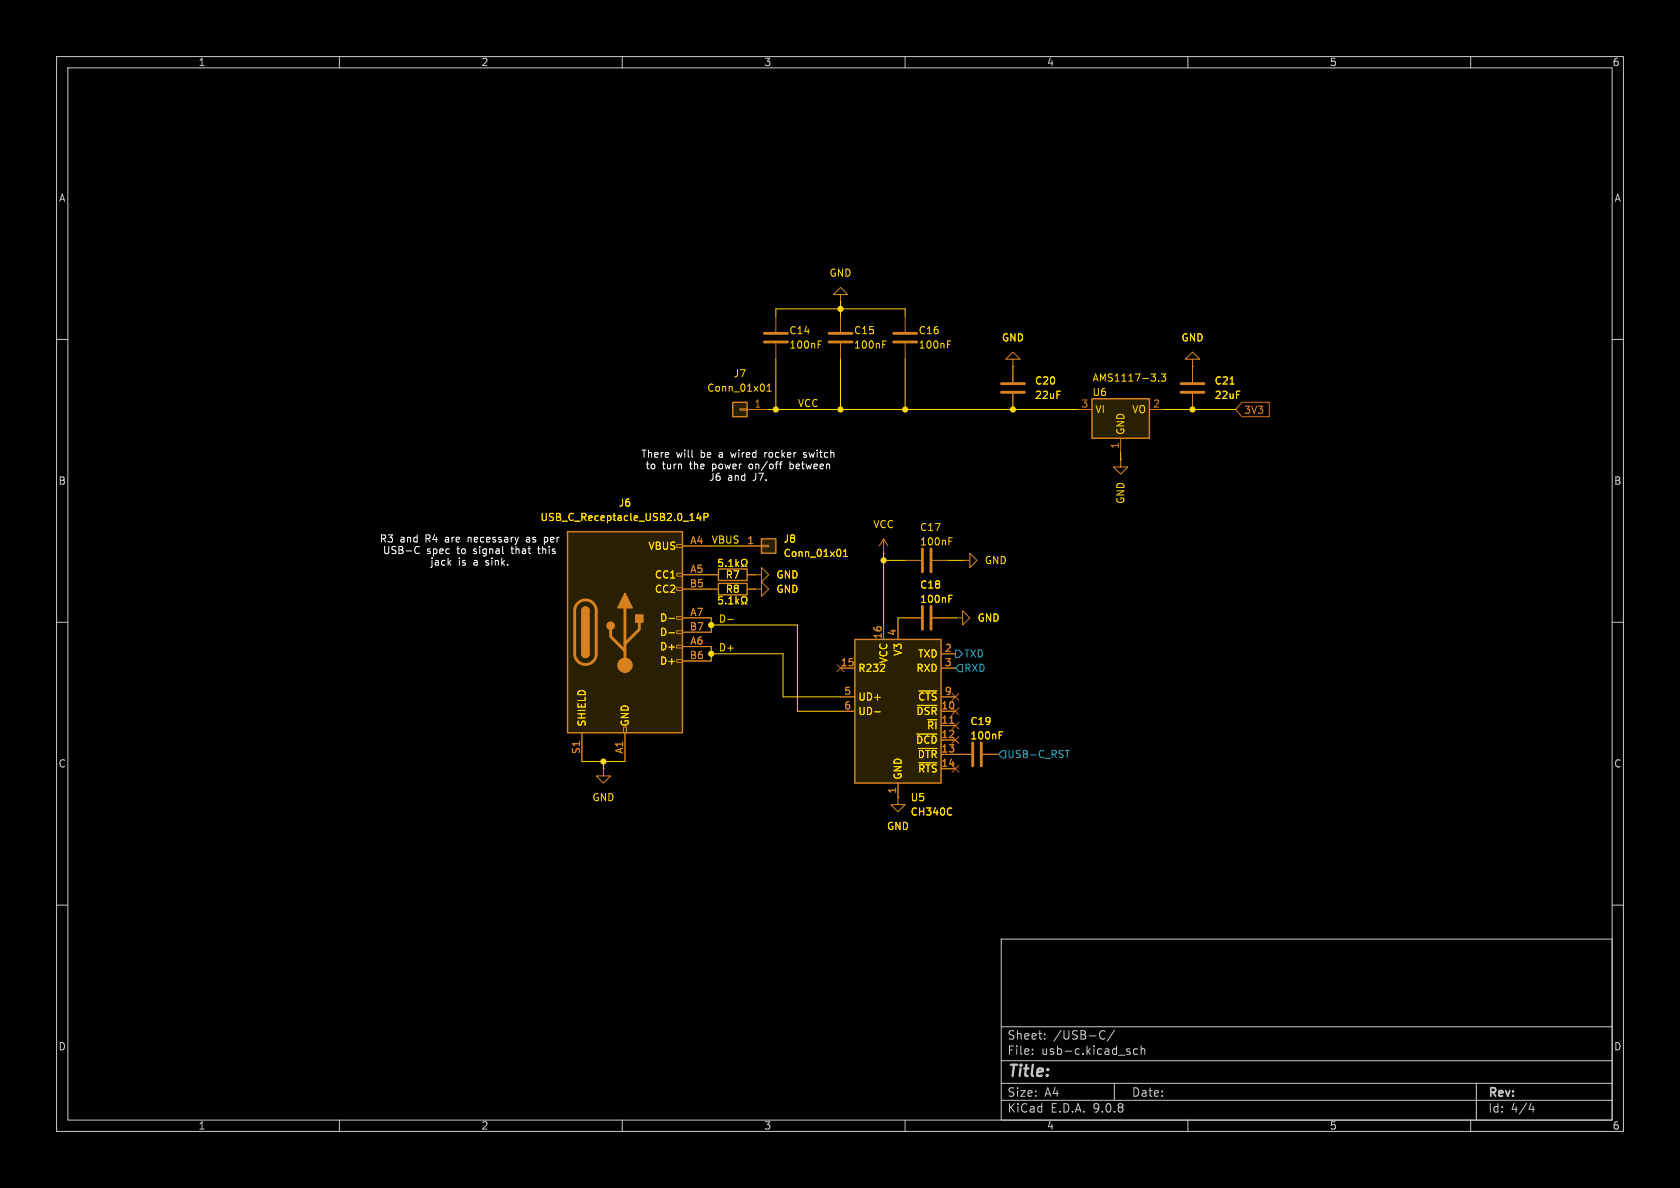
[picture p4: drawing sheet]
(kicad_sch
 (version 20250114)
 (generator "eeschema")
 (generator_version "9.0")
 (paper "A4")
 (lib_symbols
  (symbol "Connector:USB_C_Receptacle_USB2.0_14P"
   (pin_names
    (offset 1.016)) (exclude_from_sim no) (in_bom yes) (on_board yes)
   (property "Reference" "J" (at 0 22.225 0) (effects (font (size 1.27 1.27))))
   (property "Value" "USB_C_Receptacle_USB2.0_14P" (at 0 19.685 0) (effects (font (size 1.27 1.27))))
   (property "Footprint" "" (at 3.81 0 0) (effects (font (size 1.27 1.27)) (hide yes)))
   (property "Datasheet" "https://www.usb.org/sites/default/files/documents/usb_type-c.zip" (at 3.81 0 0) (effects (font (size 1.27 1.27)) (hide yes)))
   (property "Description" "USB 2.0-only 14P Type-C Receptacle connector" (at 0 0 0) (effects (font (size 1.27 1.27)) (hide yes)))
   (symbol "USB_C_Receptacle_USB2.0_14P_0_0"
    (rectangle (start -0.254 -17.78) (end 0.254 -16.764) (stroke (width 0) (type default)) (fill (type none)))
    (rectangle (start 10.16 15.494) (end 9.144 14.986) (stroke (width 0) (type default)) (fill (type none)))
    (rectangle (start 10.16 10.414) (end 9.144 9.906) (stroke (width 0) (type default)) (fill (type none)))
    (rectangle (start 10.16 7.874) (end 9.144 7.366) (stroke (width 0) (type default)) (fill (type none)))
    (rectangle (start 10.16 2.794) (end 9.144 2.286) (stroke (width 0) (type default)) (fill (type none)))
    (rectangle (start 10.16 0.254) (end 9.144 -0.254) (stroke (width 0) (type default)) (fill (type none)))
    (rectangle (start 10.16 -2.286) (end 9.144 -2.794) (stroke (width 0) (type default)) (fill (type none)))
    (rectangle (start 10.16 -4.826) (end 9.144 -5.334) (stroke (width 0) (type default)) (fill (type none))))
   (symbol "USB_C_Receptacle_USB2.0_14P_0_1"
    (rectangle (start -10.16 17.78) (end 10.16 -17.78) (stroke (width 0.254) (type default)) (fill (type background)))
    (polyline (pts (xy -8.89 -3.81) (xy -8.89 3.81)) (stroke (width 0.508) (type default)) (fill (type none)))
    (rectangle (start -7.62 -3.81) (end -6.35 3.81) (stroke (width 0.254) (type default)) (fill (type outline)))
    (arc (start -7.62 3.81) (mid -6.985 4.4423) (end -6.35 3.81) (stroke (width 0.254) (type default)) (fill (type none)))
    (arc (start -7.62 3.81) (mid -6.985 4.4423) (end -6.35 3.81) (stroke (width 0.254) (type default)) (fill (type outline)))
    (arc (start -8.89 3.81) (mid -6.985 5.7067) (end -5.08 3.81) (stroke (width 0.508) (type default)) (fill (type none)))
    (arc (start -5.08 -3.81) (mid -6.985 -5.7067) (end -8.89 -3.81) (stroke (width 0.508) (type default)) (fill (type none)))
    (arc (start -6.35 -3.81) (mid -6.985 -4.4423) (end -7.62 -3.81) (stroke (width 0.254) (type default)) (fill (type none)))
    (arc (start -6.35 -3.81) (mid -6.985 -4.4423) (end -7.62 -3.81) (stroke (width 0.254) (type default)) (fill (type outline)))
    (polyline (pts (xy -5.08 3.81) (xy -5.08 -3.81)) (stroke (width 0.508) (type default)) (fill (type none)))
    (circle (center -2.54 1.143) (radius 0.635) (stroke (width 0.254) (type default)) (fill (type outline)))
    (polyline (pts (xy -1.27 4.318) (xy 0 6.858) (xy 1.27 4.318) (xy -1.27 4.318)) (stroke (width 0.254) (type default)) (fill (type outline)))
    (polyline (pts (xy 0 -2.032) (xy 2.54 0.508) (xy 2.54 1.778)) (stroke (width 0.508) (type default)) (fill (type none)))
    (polyline (pts (xy 0 -3.302) (xy -2.54 -0.762) (xy -2.54 0.508)) (stroke (width 0.508) (type default)) (fill (type none)))
    (polyline (pts (xy 0 -5.842) (xy 0 4.318)) (stroke (width 0.508) (type default)) (fill (type none)))
    (circle (center 0 -5.842) (radius 1.27) (stroke (width 0) (type default)) (fill (type outline)))
    (rectangle (start 1.905 1.778) (end 3.175 3.048) (stroke (width 0.254) (type default)) (fill (type outline))))
   (symbol "USB_C_Receptacle_USB2.0_14P_1_1"
    (pin passive line (at -7.62 -22.86 90) (length 5.08) (name "SHIELD" (effects (font (size 1.27 1.27)))) (number "S1" (effects (font (size 1.27 1.27)))))
    (pin passive line (at 0 -22.86 90) (length 5.08) (name "GND" (effects (font (size 1.27 1.27)))) (number "A1" (effects (font (size 1.27 1.27)))))
    (pin passive line (at 0 -22.86 90) (length 5.08) (hide yes) (name "GND" (effects (font (size 1.27 1.27)))) (number "A12" (effects (font (size 1.27 1.27)))))
    (pin passive line (at 0 -22.86 90) (length 5.08) (hide yes) (name "GND" (effects (font (size 1.27 1.27)))) (number "B1" (effects (font (size 1.27 1.27)))))
    (pin passive line (at 0 -22.86 90) (length 5.08) (hide yes) (name "GND" (effects (font (size 1.27 1.27)))) (number "B12" (effects (font (size 1.27 1.27)))))
    (pin passive line (at 15.24 15.24 180) (length 5.08) (name "VBUS" (effects (font (size 1.27 1.27)))) (number "A4" (effects (font (size 1.27 1.27)))))
    (pin passive line (at 15.24 15.24 180) (length 5.08) (hide yes) (name "VBUS" (effects (font (size 1.27 1.27)))) (number "A9" (effects (font (size 1.27 1.27)))))
    (pin passive line (at 15.24 15.24 180) (length 5.08) (hide yes) (name "VBUS" (effects (font (size 1.27 1.27)))) (number "B4" (effects (font (size 1.27 1.27)))))
    (pin passive line (at 15.24 15.24 180) (length 5.08) (hide yes) (name "VBUS" (effects (font (size 1.27 1.27)))) (number "B9" (effects (font (size 1.27 1.27)))))
    (pin bidirectional line (at 15.24 10.16 180) (length 5.08) (name "CC1" (effects (font (size 1.27 1.27)))) (number "A5" (effects (font (size 1.27 1.27)))))
    (pin bidirectional line (at 15.24 7.62 180) (length 5.08) (name "CC2" (effects (font (size 1.27 1.27)))) (number "B5" (effects (font (size 1.27 1.27)))))
    (pin bidirectional line (at 15.24 2.54 180) (length 5.08) (name "D-" (effects (font (size 1.27 1.27)))) (number "A7" (effects (font (size 1.27 1.27)))))
    (pin bidirectional line (at 15.24 0 180) (length 5.08) (name "D-" (effects (font (size 1.27 1.27)))) (number "B7" (effects (font (size 1.27 1.27)))))
    (pin bidirectional line (at 15.24 -2.54 180) (length 5.08) (name "D+" (effects (font (size 1.27 1.27)))) (number "A6" (effects (font (size 1.27 1.27)))))
    (pin bidirectional line (at 15.24 -5.08 180) (length 5.08) (name "D+" (effects (font (size 1.27 1.27)))) (number "B6" (effects (font (size 1.27 1.27))))))
   (embedded_fonts no))
  (symbol "Connector_Generic:Conn_01x01"
   (pin_names
    (offset 1.016) (hide yes)) (exclude_from_sim no) (in_bom yes) (on_board yes)
   (property "Reference" "J" (at 0 2.54 0) (effects (font (size 1.27 1.27))))
   (property "Value" "Conn_01x01" (at 0 -2.54 0) (effects (font (size 1.27 1.27))))
   (property "Footprint" "" (at 0 0 0) (effects (font (size 1.27 1.27)) (hide yes)))
   (property "Datasheet" "~" (at 0 0 0) (effects (font (size 1.27 1.27)) (hide yes)))
   (property "Description" "Generic connector, single row, 01x01, script generated (kicad-library-utils/schlib/autogen/connector/)" (at 0 0 0) (effects (font (size 1.27 1.27)) (hide yes)))
   (symbol "Conn_01x01_1_1"
    (rectangle (start -1.27 1.27) (end 1.27 -1.27) (stroke (width 0.254) (type default)) (fill (type background)))
    (rectangle (start -1.27 0.127) (end 0 -0.127) (stroke (width 0.1524) (type default)) (fill (type none)))
    (pin passive line (at -5.08 0 0) (length 3.81) (name "Pin_1" (effects (font (size 1.27 1.27)))) (number "1" (effects (font (size 1.27 1.27))))))
   (embedded_fonts no))
  (symbol "Device:C"
   (pin_numbers (hide yes))
   (pin_names
    (offset 0.254)) (exclude_from_sim no) (in_bom yes) (on_board yes)
   (property "Reference" "C" (at 0.635 2.54 0) (effects (font (size 1.27 1.27)) (justify left)))
   (property "Value" "C" (at 0.635 -2.54 0) (effects (font (size 1.27 1.27)) (justify left)))
   (property "Footprint" "" (at 0.9652 -3.81 0) (effects (font (size 1.27 1.27)) (hide yes)))
   (property "Datasheet" "~" (at 0 0 0) (effects (font (size 1.27 1.27)) (hide yes)))
   (property "Description" "Unpolarized capacitor" (at 0 0 0) (effects (font (size 1.27 1.27)) (hide yes)))
   (symbol "C_0_1"
    (polyline (pts (xy -2.032 0.762) (xy 2.032 0.762)) (stroke (width 0.508) (type default)) (fill (type none)))
    (polyline (pts (xy -2.032 -0.762) (xy 2.032 -0.762)) (stroke (width 0.508) (type default)) (fill (type none))))
   (symbol "C_1_1"
    (pin passive line (at 0 3.81 270) (length 2.794) (name "~" (effects (font (size 1.27 1.27)))) (number "1" (effects (font (size 1.27 1.27)))))
    (pin passive line (at 0 -3.81 90) (length 2.794) (name "~" (effects (font (size 1.27 1.27)))) (number "2" (effects (font (size 1.27 1.27))))))
   (embedded_fonts no))
  (symbol "Device:R"
   (pin_numbers (hide yes))
   (pin_names
    (offset 0)) (exclude_from_sim no) (in_bom yes) (on_board yes)
   (property "Reference" "R" (at 2.032 0 90) (effects (font (size 1.27 1.27))))
   (property "Value" "R" (at 0 0 90) (effects (font (size 1.27 1.27))))
   (property "Footprint" "" (at -1.778 0 90) (effects (font (size 1.27 1.27)) (hide yes)))
   (property "Datasheet" "~" (at 0 0 0) (effects (font (size 1.27 1.27)) (hide yes)))
   (property "Description" "Resistor" (at 0 0 0) (effects (font (size 1.27 1.27)) (hide yes)))
   (symbol "R_0_1"
    (rectangle (start -1.016 -2.54) (end 1.016 2.54) (stroke (width 0.254) (type default)) (fill (type none))))
   (symbol "R_1_1"
    (pin passive line (at 0 3.81 270) (length 1.27) (name "~" (effects (font (size 1.27 1.27)))) (number "1" (effects (font (size 1.27 1.27)))))
    (pin passive line (at 0 -3.81 90) (length 1.27) (name "~" (effects (font (size 1.27 1.27)))) (number "2" (effects (font (size 1.27 1.27))))))
   (embedded_fonts no))
  (symbol "Interface_USB:CH340C" (exclude_from_sim no) (in_bom yes) (on_board yes)
   (property "Reference" "U" (at -5.08 13.97 0) (effects (font (size 1.27 1.27)) (justify right)))
   (property "Value" "CH340C" (at 1.27 13.97 0) (effects (font (size 1.27 1.27)) (justify left)))
   (property "Footprint" "Package_SO:SOIC-16_3.9x9.9mm_P1.27mm" (at -18.542 30.226 0) (effects (font (size 1.27 1.27)) (justify left) (hide yes)))
   (property "Datasheet" "https://datasheet.lcsc.com/szlcsc/Jiangsu-Qin-Heng-CH340C_C84681.pdf" (at -6.604 33.274 0) (effects (font (size 1.27 1.27)) (hide yes)))
   (property "Description" "USB serial converter, crystal-less, UART, SOIC-16" (at -1.524 36.068 0) (effects (font (size 1.27 1.27)) (hide yes)))
   (symbol "CH340C_0_1"
    (rectangle (start -7.62 12.7) (end 7.62 -12.7) (stroke (width 0.254) (type default)) (fill (type background))))
   (symbol "CH340C_1_1"
    (pin input line (at -10.16 7.62 0) (length 2.54) (name "R232" (effects (font (size 1.27 1.27)))) (number "15" (effects (font (size 1.27 1.27)))))
    (pin bidirectional line (at -10.16 2.54 0) (length 2.54) (name "UD+" (effects (font (size 1.27 1.27)))) (number "5" (effects (font (size 1.27 1.27)))))
    (pin bidirectional line (at -10.16 0 0) (length 2.54) (name "UD-" (effects (font (size 1.27 1.27)))) (number "6" (effects (font (size 1.27 1.27)))))
    (pin no_connect line (at -7.62 -5.08 0) (length 2.54) (hide yes) (name "NC" (effects (font (size 1.27 1.27)))) (number "7" (effects (font (size 1.27 1.27)))))
    (pin no_connect line (at -7.62 -7.62 0) (length 2.54) (hide yes) (name "NC" (effects (font (size 1.27 1.27)))) (number "8" (effects (font (size 1.27 1.27)))))
    (pin power_in line (at -2.54 15.24 270) (length 2.54) (name "VCC" (effects (font (size 1.27 1.27)))) (number "16" (effects (font (size 1.27 1.27)))))
    (pin power_out line (at 0 15.24 270) (length 2.54) (name "V3" (effects (font (size 1.27 1.27)))) (number "4" (effects (font (size 1.27 1.27)))))
    (pin power_in line (at 0 -15.24 90) (length 2.54) (name "GND" (effects (font (size 1.27 1.27)))) (number "1" (effects (font (size 1.27 1.27)))))
    (pin output line (at 10.16 10.16 180) (length 2.54) (name "TXD" (effects (font (size 1.27 1.27)))) (number "2" (effects (font (size 1.27 1.27)))))
    (pin input line (at 10.16 7.62 180) (length 2.54) (name "RXD" (effects (font (size 1.27 1.27)))) (number "3" (effects (font (size 1.27 1.27)))))
    (pin input line (at 10.16 2.54 180) (length 2.54) (name "~{CTS}" (effects (font (size 1.27 1.27)))) (number "9" (effects (font (size 1.27 1.27)))))
    (pin input line (at 10.16 0 180) (length 2.54) (name "~{DSR}" (effects (font (size 1.27 1.27)))) (number "10" (effects (font (size 1.27 1.27)))))
    (pin input line (at 10.16 -2.54 180) (length 2.54) (name "~{RI}" (effects (font (size 1.27 1.27)))) (number "11" (effects (font (size 1.27 1.27)))))
    (pin input line (at 10.16 -5.08 180) (length 2.54) (name "~{DCD}" (effects (font (size 1.27 1.27)))) (number "12" (effects (font (size 1.27 1.27)))))
    (pin output line (at 10.16 -7.62 180) (length 2.54) (name "~{DTR}" (effects (font (size 1.27 1.27)))) (number "13" (effects (font (size 1.27 1.27)))))
    (pin output line (at 10.16 -10.16 180) (length 2.54) (name "~{RTS}" (effects (font (size 1.27 1.27)))) (number "14" (effects (font (size 1.27 1.27))))))
   (embedded_fonts no))
  (symbol "Regulator_Linear:AMS1117-3.3" (exclude_from_sim no) (in_bom yes) (on_board yes)
   (property "Reference" "U" (at -3.81 3.175 0) (effects (font (size 1.27 1.27))))
   (property "Value" "AMS1117-3.3" (at 0 3.175 0) (effects (font (size 1.27 1.27)) (justify left)))
   (property "Footprint" "Package_TO_SOT_SMD:SOT-223-3_TabPin2" (at 0 5.08 0) (effects (font (size 1.27 1.27)) (hide yes)))
   (property "Datasheet" "http://www.advanced-monolithic.com/pdf/ds1117.pdf" (at 2.54 -6.35 0) (effects (font (size 1.27 1.27)) (hide yes)))
   (property "Description" "1A Low Dropout regulator, positive, 3.3V fixed output, SOT-223" (at 0 0 0) (effects (font (size 1.27 1.27)) (hide yes)))
   (symbol "AMS1117-3.3_0_1"
    (rectangle (start -5.08 -5.08) (end 5.08 1.905) (stroke (width 0.254) (type default)) (fill (type background))))
   (symbol "AMS1117-3.3_1_1"
    (pin power_in line (at -7.62 0 0) (length 2.54) (name "VI" (effects (font (size 1.27 1.27)))) (number "3" (effects (font (size 1.27 1.27)))))
    (pin power_in line (at 0 -7.62 90) (length 2.54) (name "GND" (effects (font (size 1.27 1.27)))) (number "1" (effects (font (size 1.27 1.27)))))
    (pin power_out line (at 7.62 0 180) (length 2.54) (name "VO" (effects (font (size 1.27 1.27)))) (number "2" (effects (font (size 1.27 1.27))))))
   (embedded_fonts no))
  (symbol "power:GND"
   (power)
   (pin_numbers (hide yes))
   (pin_names
    (offset 0) (hide yes)) (exclude_from_sim no) (in_bom yes) (on_board yes)
   (property "Reference" "#PWR" (at 0 -6.35 0) (effects (font (size 1.27 1.27)) (hide yes)))
   (property "Value" "GND" (at 0 -3.81 0) (effects (font (size 1.27 1.27))))
   (property "Footprint" "" (at 0 0 0) (effects (font (size 1.27 1.27)) (hide yes)))
   (property "Datasheet" "" (at 0 0 0) (effects (font (size 1.27 1.27)) (hide yes)))
   (property "Description" "Power symbol creates a global label with name \"GND\" , ground" (at 0 0 0) (effects (font (size 1.27 1.27)) (hide yes)))
   (symbol "GND_0_1"
    (polyline (pts (xy 0 0) (xy 0 -1.27) (xy 1.27 -1.27) (xy 0 -2.54) (xy -1.27 -1.27) (xy 0 -1.27)) (stroke (width 0) (type default)) (fill (type none))))
   (symbol "GND_1_1"
    (pin power_in line (at 0 0 270) (length 0) (name "~" (effects (font (size 1.27 1.27)))) (number "1" (effects (font (size 1.27 1.27))))))
   (embedded_fonts no))
  (symbol "power:VCC"
   (power)
   (pin_numbers (hide yes))
   (pin_names
    (offset 0) (hide yes)) (exclude_from_sim no) (in_bom yes) (on_board yes)
   (property "Reference" "#PWR" (at 0 -3.81 0) (effects (font (size 1.27 1.27)) (hide yes)))
   (property "Value" "VCC" (at 0 3.556 0) (effects (font (size 1.27 1.27))))
   (property "Footprint" "" (at 0 0 0) (effects (font (size 1.27 1.27)) (hide yes)))
   (property "Datasheet" "" (at 0 0 0) (effects (font (size 1.27 1.27)) (hide yes)))
   (property "Description" "Power symbol creates a global label with name \"VCC\"" (at 0 0 0) (effects (font (size 1.27 1.27)) (hide yes)))
   (symbol "VCC_0_1"
    (polyline (pts (xy -0.762 1.27) (xy 0 2.54)) (stroke (width 0) (type default)) (fill (type none)))
    (polyline (pts (xy 0 2.54) (xy 0.762 1.27)) (stroke (width 0) (type default)) (fill (type none)))
    (polyline (pts (xy 0 0) (xy 0 2.54)) (stroke (width 0) (type default)) (fill (type none))))
   (symbol "VCC_1_1"
    (pin power_in line (at 0 0 90) (length 0) (name "~" (effects (font (size 1.27 1.27)))) (number "1" (effects (font (size 1.27 1.27))))))
   (embedded_fonts no)))
 (text "R3 and R4 are necessary as per\nUSB-C spec to signal that this\njack is a sink."
  (exclude_from_sim no)
  (at 83.058 97.536 0)
  (effects (font (size 1.27 1.27))))
 (text "There will be a wired rocker switch\nto turn the power on/off between\nJ6 and J7."
  (exclude_from_sim no)
  (at 130.556 82.55 0)
  (effects (font (size 1.27 1.27))))
 (junction
  (at 148.59 54.61)
  (diameter 0)
  (color 0 0 0 0))
 (junction
  (at 160.02 72.39)
  (diameter 0)
  (color 0 0 0 0))
 (junction
  (at 156.21 99.06)
  (diameter 0)
  (color 0 0 0 0))
 (junction
  (at 106.68 134.62)
  (diameter 0)
  (color 0 0 0 0))
 (junction
  (at 148.59 72.39)
  (diameter 0)
  (color 0 0 0 0))
 (junction
  (at 137.16 72.39)
  (diameter 0)
  (color 0 0 0 0))
 (junction
  (at 210.82 72.39)
  (diameter 0)
  (color 0 0 0 0))
 (junction
  (at 179.07 72.39)
  (diameter 0)
  (color 0 0 0 0))
 (junction
  (at 125.73 110.49)
  (diameter 0)
  (color 0 0 0 0))
 (junction
  (at 125.73 115.57)
  (diameter 0)
  (color 0 0 0 0))
 (no_connect
  (at 168.91 128.27))
 (no_connect
  (at 148.59 118.11))
 (no_connect
  (at 168.91 125.73))
 (no_connect
  (at 168.91 135.89))
 (no_connect
  (at 168.91 123.19))
 (no_connect
  (at 168.91 130.81))
 (wire
  (pts (xy 125.73 110.49) (xy 125.73 111.76))
  (stroke (width 0) (type default)))
 (wire
  (pts (xy 148.59 54.61) (xy 148.59 55.88))
  (stroke (width 0) (type default)))
 (wire
  (pts (xy 158.75 109.22) (xy 158.75 110.49))
  (stroke (width 0) (type default)))
 (wire
  (pts (xy 106.68 134.62) (xy 106.68 135.89))
  (stroke (width 0) (type default)))
 (wire
  (pts (xy 137.16 54.61) (xy 148.59 54.61))
  (stroke (width 0) (type default)))
 (wire
  (pts (xy 137.16 54.61) (xy 137.16 55.88))
  (stroke (width 0) (type default)))
 (wire
  (pts (xy 125.73 110.49) (xy 140.97 110.49))
  (stroke (width 0) (type default)))
 (wire
  (pts (xy 179.07 72.39) (xy 190.5 72.39))
  (stroke (width 0) (type default)))
 (wire
  (pts (xy 160.02 63.5) (xy 160.02 72.39))
  (stroke (width 0) (type default)))
 (wire
  (pts (xy 125.73 114.3) (xy 125.73 115.57))
  (stroke (width 0) (type default)))
 (wire
  (pts (xy 205.74 72.39) (xy 210.82 72.39))
  (stroke (width 0) (type default)))
 (wire
  (pts (xy 198.12 81.28) (xy 198.12 80.01))
  (stroke (width 0) (type default)))
 (wire
  (pts (xy 160.02 55.88) (xy 160.02 54.61))
  (stroke (width 0) (type default)))
 (wire
  (pts (xy 125.73 115.57) (xy 125.73 116.84))
  (stroke (width 0) (type default)))
 (wire
  (pts (xy 137.16 63.5) (xy 137.16 72.39))
  (stroke (width 0) (type default)))
 (wire
  (pts (xy 130.81 96.52) (xy 125.73 96.52))
  (stroke (width 0) (type default)))
 (wire
  (pts (xy 156.21 99.06) (xy 160.02 99.06))
  (stroke (width 0) (type default)))
 (wire
  (pts (xy 148.59 53.34) (xy 148.59 54.61))
  (stroke (width 0) (type default)))
 (wire
  (pts (xy 140.97 125.73) (xy 148.59 125.73))
  (stroke (width 0) (type default)))
 (wire
  (pts (xy 167.64 109.22) (xy 168.91 109.22))
  (stroke (width 0) (type default)))
 (wire
  (pts (xy 140.97 110.49) (xy 140.97 125.73))
  (stroke (width 0) (type default)))
 (wire
  (pts (xy 125.73 109.22) (xy 125.73 110.49))
  (stroke (width 0) (type default)))
 (wire
  (pts (xy 156.21 97.79) (xy 156.21 99.06))
  (stroke (width 0) (type default)))
 (wire
  (pts (xy 160.02 109.22) (xy 158.75 109.22))
  (stroke (width 0) (type default)))
 (wire
  (pts (xy 135.89 72.39) (xy 137.16 72.39))
  (stroke (width 0) (type default)))
 (wire
  (pts (xy 156.21 99.06) (xy 156.21 110.49))
  (stroke (width 0) (type default)))
 (wire
  (pts (xy 102.87 134.62) (xy 106.68 134.62))
  (stroke (width 0) (type default)))
 (wire
  (pts (xy 106.68 134.62) (xy 110.49 134.62))
  (stroke (width 0) (type default)))
 (wire
  (pts (xy 148.59 63.5) (xy 148.59 72.39))
  (stroke (width 0) (type default)))
 (wire
  (pts (xy 137.16 72.39) (xy 148.59 72.39))
  (stroke (width 0) (type default)))
 (wire
  (pts (xy 160.02 72.39) (xy 179.07 72.39))
  (stroke (width 0) (type default)))
 (wire
  (pts (xy 138.43 115.57) (xy 138.43 123.19))
  (stroke (width 0) (type default)))
 (wire
  (pts (xy 148.59 72.39) (xy 160.02 72.39))
  (stroke (width 0) (type default)))
 (wire
  (pts (xy 167.64 99.06) (xy 170.18 99.06))
  (stroke (width 0) (type default)))
 (wire
  (pts (xy 138.43 123.19) (xy 148.59 123.19))
  (stroke (width 0) (type default)))
 (wire
  (pts (xy 125.73 115.57) (xy 138.43 115.57))
  (stroke (width 0) (type default)))
 (wire
  (pts (xy 210.82 72.39) (xy 218.44 72.39))
  (stroke (width 0) (type default)))
 (wire
  (pts (xy 160.02 54.61) (xy 148.59 54.61))
  (stroke (width 0) (type default)))
 (label "VBUS"
  (at 125.73 96.52 0)
  (effects (font (size 1.27 1.27)) (justify left bottom)))
 (label "VCC"
  (at 140.97 72.39 0)
  (effects (font (size 1.27 1.27)) (justify left bottom)))
 (label "D-"
  (at 127 110.49 0)
  (effects (font (size 1.27 1.27)) (justify left bottom)))
 (label "D+"
  (at 127 115.57 0)
  (effects (font (size 1.27 1.27)) (justify left bottom)))
 (global_label "3V3"
  (shape input)
  (at 218.44 72.39 0)
  (fields_autoplaced yes)
  (effects (font (size 1.27 1.27)) (justify left))
  (property "Intersheetrefs" "${INTERSHEET_REFS}" (at 224.9328 72.39 0) (effects (font (size 1.27 1.27)) (justify left) (hide yes))))
 (hierarchical_label "RXD"
  (shape input)
  (at 168.91 118.11 0)
  (effects (font (size 1.27 1.27)) (justify left)))
 (hierarchical_label "TXD"
  (shape output)
  (at 168.91 115.57 0)
  (effects (font (size 1.27 1.27)) (justify left)))
 (hierarchical_label "USB-C_RST"
  (shape input)
  (at 176.53 133.35 0)
  (effects (font (size 1.27 1.27)) (justify left)))
 (symbol
  (lib_id "power:GND")
  (at 198.12 81.28 0)
  (unit 1)
  (exclude_from_sim no)
  (in_bom yes)
  (on_board yes)
  (dnp no)
  (fields_autoplaced yes)
  (property "Reference" "#PWR045" (at 198.12 87.63 0) (effects (font (size 1.27 1.27)) (hide yes)))
  (property "Value" "GND" (at 198.1199 85.09 90) (effects (font (size 1.27 1.27)) (justify right)))
  (property "Footprint" "" (at 198.12 81.28 0) (effects (font (size 1.27 1.27)) (hide yes)))
  (property "Datasheet" "" (at 198.12 81.28 0) (effects (font (size 1.27 1.27)) (hide yes)))
  (property "Description" "Power symbol creates a global label with name \"GND\" , ground" (at 198.12 81.28 0) (effects (font (size 1.27 1.27)) (hide yes)))
  (pin "1"))
 (symbol
  (lib_id "Device:C")
  (at 172.72 133.35 90)
  (unit 1)
  (exclude_from_sim no)
  (in_bom yes)
  (on_board yes)
  (dnp no)
  (property "Reference" "C19" (at 171.45 127.508 90) (effects (font (size 1.27 1.27)) (justify right)))
  (property "Value" "100nF" (at 171.45 130.048 90) (effects (font (size 1.27 1.27)) (justify right)))
  (property "Footprint" "Capacitor_SMD:C_0603_1608Metric_Pad1.08x0.95mm_HandSolder" (at 176.53 132.3848 0) (effects (font (size 1.27 1.27)) (hide yes)))
  (property "Datasheet" "~" (at 172.72 133.35 0) (effects (font (size 1.27 1.27)) (hide yes)))
  (property "Description" "Unpolarized capacitor" (at 172.72 133.35 0) (effects (font (size 1.27 1.27)) (hide yes)))
  (pin "2")
  (pin "1"))
 (symbol
  (lib_id "Device:C")
  (at 210.82 68.58 0)
  (unit 1)
  (exclude_from_sim no)
  (in_bom yes)
  (on_board yes)
  (dnp no)
  (fields_autoplaced yes)
  (property "Reference" "C21" (at 214.63 67.3099 0) (effects (font (size 1.27 1.27)) (justify left)))
  (property "Value" "22uF" (at 214.63 69.8499 0) (effects (font (size 1.27 1.27)) (justify left)))
  (property "Footprint" "Capacitor_SMD:C_0603_1608Metric_Pad1.08x0.95mm_HandSolder" (at 211.7852 72.39 0) (effects (font (size 1.27 1.27)) (hide yes)))
  (property "Datasheet" "~" (at 210.82 68.58 0) (effects (font (size 1.27 1.27)) (hide yes)))
  (property "Description" "Unpolarized capacitor" (at 210.82 68.58 0) (effects (font (size 1.27 1.27)) (hide yes)))
  (pin "2")
  (pin "1"))
 (symbol
  (lib_id "power:GND")
  (at 170.18 99.06 90)
  (unit 1)
  (exclude_from_sim no)
  (in_bom yes)
  (on_board yes)
  (dnp no)
  (fields_autoplaced yes)
  (property "Reference" "#PWR043" (at 176.53 99.06 0) (effects (font (size 1.27 1.27)) (hide yes)))
  (property "Value" "GND" (at 173.99 99.0599 90) (effects (font (size 1.27 1.27)) (justify right)))
  (property "Footprint" "" (at 170.18 99.06 0) (effects (font (size 1.27 1.27)) (hide yes)))
  (property "Datasheet" "" (at 170.18 99.06 0) (effects (font (size 1.27 1.27)) (hide yes)))
  (property "Description" "Power symbol creates a global label with name \"GND\" , ground" (at 170.18 99.06 0) (effects (font (size 1.27 1.27)) (hide yes)))
  (pin "1"))
 (symbol
  (lib_id "power:VCC")
  (at 156.21 97.79 0)
  (unit 1)
  (exclude_from_sim no)
  (in_bom yes)
  (on_board yes)
  (dnp no)
  (fields_autoplaced yes)
  (property "Reference" "#PWR040" (at 156.21 101.6 0) (effects (font (size 1.27 1.27)) (hide yes)))
  (property "Value" "VCC" (at 156.21 92.71 0) (effects (font (size 1.27 1.27))))
  (property "Footprint" "" (at 156.21 97.79 0) (effects (font (size 1.27 1.27)) (hide yes)))
  (property "Datasheet" "" (at 156.21 97.79 0) (effects (font (size 1.27 1.27)) (hide yes)))
  (property "Description" "Power symbol creates a global label with name \"VCC\"" (at 156.21 97.79 0) (effects (font (size 1.27 1.27)) (hide yes)))
  (pin "1"))
 (symbol
  (lib_id "Device:C")
  (at 148.59 59.69 0)
  (unit 1)
  (exclude_from_sim no)
  (in_bom yes)
  (on_board yes)
  (dnp no)
  (property "Reference" "C15" (at 150.876 58.42 0) (effects (font (size 1.27 1.27)) (justify left)))
  (property "Value" "100nF" (at 150.876 60.96 0) (effects (font (size 1.27 1.27)) (justify left)))
  (property "Footprint" "Capacitor_SMD:C_0603_1608Metric_Pad1.08x0.95mm_HandSolder" (at 149.5552 63.5 0) (effects (font (size 1.27 1.27)) (hide yes)))
  (property "Datasheet" "~" (at 148.59 59.69 0) (effects (font (size 1.27 1.27)) (hide yes)))
  (property "Description" "Unpolarized capacitor" (at 148.59 59.69 0) (effects (font (size 1.27 1.27)) (hide yes)))
  (pin "2")
  (pin "1"))
 (symbol
  (lib_id "power:GND")
  (at 179.07 64.77 180)
  (unit 1)
  (exclude_from_sim no)
  (in_bom yes)
  (on_board yes)
  (dnp no)
  (fields_autoplaced yes)
  (property "Reference" "#PWR044" (at 179.07 58.42 0) (effects (font (size 1.27 1.27)) (hide yes)))
  (property "Value" "GND" (at 179.07 59.69 0) (effects (font (size 1.27 1.27))))
  (property "Footprint" "" (at 179.07 64.77 0) (effects (font (size 1.27 1.27)) (hide yes)))
  (property "Datasheet" "" (at 179.07 64.77 0) (effects (font (size 1.27 1.27)) (hide yes)))
  (property "Description" "Power symbol creates a global label with name \"GND\" , ground" (at 179.07 64.77 0) (effects (font (size 1.27 1.27)) (hide yes)))
  (pin "1"))
 (symbol
  (lib_id "Regulator_Linear:AMS1117-3.3")
  (at 198.12 72.39 0)
  (unit 1)
  (exclude_from_sim no)
  (in_bom yes)
  (on_board yes)
  (dnp no)
  (property "Reference" "U6" (at 193.04 69.342 0) (effects (font (size 1.27 1.27)) (justify left)))
  (property "Value" "AMS1117-3.3" (at 193.04 66.802 0) (effects (font (size 1.27 1.27)) (justify left)))
  (property "Footprint" "Package_TO_SOT_SMD:SOT-223-3_TabPin2" (at 198.12 67.31 0) (effects (font (size 1.27 1.27)) (hide yes)))
  (property "Datasheet" "http://www.advanced-monolithic.com/pdf/ds1117.pdf" (at 200.66 78.74 0) (effects (font (size 1.27 1.27)) (hide yes)))
  (property "Description" "1A Low Dropout regulator, positive, 3.3V fixed output, SOT-223" (at 198.12 72.39 0) (effects (font (size 1.27 1.27)) (hide yes)))
  (pin "2")
  (pin "1")
  (pin "3"))
 (symbol
  (lib_id "Interface_USB:CH340C")
  (at 158.75 125.73 0)
  (unit 1)
  (exclude_from_sim no)
  (in_bom yes)
  (on_board yes)
  (dnp no)
  (property "Reference" "U5" (at 160.8933 140.97 0) (effects (font (size 1.27 1.27)) (justify left)))
  (property "Value" "CH340C" (at 160.8933 143.51 0) (effects (font (size 1.27 1.27)) (justify left)))
  (property "Footprint" "Package_SO:SOIC-16_3.9x9.9mm_P1.27mm" (at 140.208 95.504 0) (effects (font (size 1.27 1.27)) (justify left) (hide yes)))
  (property "Datasheet" "https://datasheet.lcsc.com/szlcsc/Jiangsu-Qin-Heng-CH340C_C84681.pdf" (at 152.146 92.456 0) (effects (font (size 1.27 1.27)) (hide yes)))
  (property "Description" "USB serial converter, crystal-less, UART, SOIC-16" (at 157.226 89.662 0) (effects (font (size 1.27 1.27)) (hide yes)))
  (pin "13")
  (pin "14")
  (pin "2")
  (pin "10")
  (pin "9")
  (pin "3")
  (pin "15")
  (pin "4")
  (pin "7")
  (pin "16")
  (pin "11")
  (pin "12")
  (pin "6")
  (pin "5")
  (pin "8")
  (pin "1"))
 (symbol
  (lib_id "Connector_Generic:Conn_01x01")
  (at 130.81 72.39 180)
  (unit 1)
  (exclude_from_sim no)
  (in_bom yes)
  (on_board yes)
  (dnp no)
  (fields_autoplaced yes)
  (property "Reference" "J7" (at 130.81 66.04 0) (effects (font (size 1.27 1.27))))
  (property "Value" "Conn_01x01" (at 130.81 68.58 0) (effects (font (size 1.27 1.27))))
  (property "Footprint" "Connector_PinHeader_2.54mm:PinHeader_1x01_P2.54mm_Vertical" (at 130.81 72.39 0) (effects (font (size 1.27 1.27)) (hide yes)))
  (property "Datasheet" "~" (at 130.81 72.39 0) (effects (font (size 1.27 1.27)) (hide yes)))
  (property "Description" "Generic connector, single row, 01x01, script generated (kicad-library-utils/schlib/autogen/connector/)" (at 130.81 72.39 0) (effects (font (size 1.27 1.27)) (hide yes)))
  (pin "1"))
 (symbol
  (lib_id "power:GND")
  (at 210.82 64.77 180)
  (unit 1)
  (exclude_from_sim no)
  (in_bom yes)
  (on_board yes)
  (dnp no)
  (fields_autoplaced yes)
  (property "Reference" "#PWR046" (at 210.82 58.42 0) (effects (font (size 1.27 1.27)) (hide yes)))
  (property "Value" "GND" (at 210.82 59.69 0) (effects (font (size 1.27 1.27))))
  (property "Footprint" "" (at 210.82 64.77 0) (effects (font (size 1.27 1.27)) (hide yes)))
  (property "Datasheet" "" (at 210.82 64.77 0) (effects (font (size 1.27 1.27)) (hide yes)))
  (property "Description" "Power symbol creates a global label with name \"GND\" , ground" (at 210.82 64.77 0) (effects (font (size 1.27 1.27)) (hide yes)))
  (pin "1"))
 (symbol
  (lib_id "Device:C")
  (at 163.83 109.22 90)
  (unit 1)
  (exclude_from_sim no)
  (in_bom yes)
  (on_board yes)
  (dnp no)
  (property "Reference" "C18" (at 162.56 103.378 90) (effects (font (size 1.27 1.27)) (justify right)))
  (property "Value" "100nF" (at 162.56 105.918 90) (effects (font (size 1.27 1.27)) (justify right)))
  (property "Footprint" "Capacitor_SMD:C_0603_1608Metric_Pad1.08x0.95mm_HandSolder" (at 167.64 108.2548 0) (effects (font (size 1.27 1.27)) (hide yes)))
  (property "Datasheet" "~" (at 163.83 109.22 0) (effects (font (size 1.27 1.27)) (hide yes)))
  (property "Description" "Unpolarized capacitor" (at 163.83 109.22 0) (effects (font (size 1.27 1.27)) (hide yes)))
  (pin "1")
  (pin "2"))
 (symbol
  (lib_id "Connector:USB_C_Receptacle_USB2.0_14P")
  (at 110.49 111.76 0)
  (unit 1)
  (exclude_from_sim no)
  (in_bom yes)
  (on_board yes)
  (dnp no)
  (fields_autoplaced yes)
  (property "Reference" "J6" (at 110.49 88.9 0) (effects (font (size 1.27 1.27))))
  (property "Value" "USB_C_Receptacle_USB2.0_14P" (at 110.49 91.44 0) (effects (font (size 1.27 1.27))))
  (property "Footprint" "Connector_USB:USB_C_Receptacle_HRO_TYPE-C-31-M-12" (at 114.3 111.76 0) (effects (font (size 1.27 1.27)) (hide yes)))
  (property "Datasheet" "https://www.usb.org/sites/default/files/documents/usb_type-c.zip" (at 114.3 111.76 0) (effects (font (size 1.27 1.27)) (hide yes)))
  (property "Description" "USB 2.0-only 14P Type-C Receptacle connector" (at 110.49 111.76 0) (effects (font (size 1.27 1.27)) (hide yes)))
  (pin "A4")
  (pin "B9")
  (pin "A5")
  (pin "B5")
  (pin "B7")
  (pin "B6")
  (pin "B4")
  (pin "A9")
  (pin "B1")
  (pin "A12")
  (pin "B12")
  (pin "A1")
  (pin "S1")
  (pin "A6")
  (pin "A7"))
 (symbol
  (lib_id "Device:C")
  (at 163.83 99.06 90)
  (unit 1)
  (exclude_from_sim no)
  (in_bom yes)
  (on_board yes)
  (dnp no)
  (property "Reference" "C17" (at 162.56 93.218 90) (effects (font (size 1.27 1.27)) (justify right)))
  (property "Value" "100nF" (at 162.56 95.758 90) (effects (font (size 1.27 1.27)) (justify right)))
  (property "Footprint" "Capacitor_SMD:C_0603_1608Metric_Pad1.08x0.95mm_HandSolder" (at 167.64 98.0948 0) (effects (font (size 1.27 1.27)) (hide yes)))
  (property "Datasheet" "~" (at 163.83 99.06 0) (effects (font (size 1.27 1.27)) (hide yes)))
  (property "Description" "Unpolarized capacitor" (at 163.83 99.06 0) (effects (font (size 1.27 1.27)) (hide yes)))
  (pin "2")
  (pin "1"))
 (symbol
  (lib_id "power:GND")
  (at 148.59 53.34 180)
  (unit 1)
  (exclude_from_sim no)
  (in_bom yes)
  (on_board yes)
  (dnp no)
  (fields_autoplaced yes)
  (property "Reference" "#PWR039" (at 148.59 46.99 0) (effects (font (size 1.27 1.27)) (hide yes)))
  (property "Value" "GND" (at 148.59 48.26 0) (effects (font (size 1.27 1.27))))
  (property "Footprint" "" (at 148.59 53.34 0) (effects (font (size 1.27 1.27)) (hide yes)))
  (property "Datasheet" "" (at 148.59 53.34 0) (effects (font (size 1.27 1.27)) (hide yes)))
  (property "Description" "Power symbol creates a global label with name \"GND\" , ground" (at 148.59 53.34 0) (effects (font (size 1.27 1.27)) (hide yes)))
  (pin "1"))
 (symbol
  (lib_id "power:GND")
  (at 106.68 135.89 0)
  (unit 1)
  (exclude_from_sim no)
  (in_bom yes)
  (on_board yes)
  (dnp no)
  (fields_autoplaced yes)
  (property "Reference" "#PWR036" (at 106.68 142.24 0) (effects (font (size 1.27 1.27)) (hide yes)))
  (property "Value" "GND" (at 106.68 140.97 0) (effects (font (size 1.27 1.27))))
  (property "Footprint" "" (at 106.68 135.89 0) (effects (font (size 1.27 1.27)) (hide yes)))
  (property "Datasheet" "" (at 106.68 135.89 0) (effects (font (size 1.27 1.27)) (hide yes)))
  (property "Description" "Power symbol creates a global label with name \"GND\" , ground" (at 106.68 135.89 0) (effects (font (size 1.27 1.27)) (hide yes)))
  (pin "1"))
 (symbol
  (lib_id "Device:C")
  (at 179.07 68.58 0)
  (unit 1)
  (exclude_from_sim no)
  (in_bom yes)
  (on_board yes)
  (dnp no)
  (property "Reference" "C20" (at 182.88 67.3099 0) (effects (font (size 1.27 1.27)) (justify left)))
  (property "Value" "22uF" (at 182.88 69.8499 0) (effects (font (size 1.27 1.27)) (justify left)))
  (property "Footprint" "Capacitor_SMD:C_0603_1608Metric_Pad1.08x0.95mm_HandSolder" (at 180.0352 72.39 0) (effects (font (size 1.27 1.27)) (hide yes)))
  (property "Datasheet" "~" (at 179.07 68.58 0) (effects (font (size 1.27 1.27)) (hide yes)))
  (property "Description" "Unpolarized capacitor" (at 179.07 68.58 0) (effects (font (size 1.27 1.27)) (hide yes)))
  (pin "2")
  (pin "1"))
 (symbol
  (lib_id "Device:R")
  (at 129.54 104.14 90)
  (unit 1)
  (exclude_from_sim no)
  (in_bom yes)
  (on_board yes)
  (dnp no)
  (property "Reference" "R8" (at 129.54 104.14 90) (effects (font (size 1.27 1.27))))
  (property "Value" "5.1kΩ" (at 129.54 106.172 90) (effects (font (size 1.27 1.27))))
  (property "Footprint" "Resistor_SMD:R_0603_1608Metric_Pad0.98x0.95mm_HandSolder" (at 129.54 105.918 90) (effects (font (size 1.27 1.27)) (hide yes)))
  (property "Datasheet" "~" (at 129.54 104.14 0) (effects (font (size 1.27 1.27)) (hide yes)))
  (property "Description" "Resistor" (at 129.54 104.14 0) (effects (font (size 1.27 1.27)) (hide yes)))
  (pin "2")
  (pin "1"))
 (symbol
  (lib_id "power:GND")
  (at 133.35 101.6 90)
  (unit 1)
  (exclude_from_sim no)
  (in_bom yes)
  (on_board yes)
  (dnp no)
  (fields_autoplaced yes)
  (property "Reference" "#PWR037" (at 139.7 101.6 0) (effects (font (size 1.27 1.27)) (hide yes)))
  (property "Value" "GND" (at 137.16 101.5999 90) (effects (font (size 1.27 1.27)) (justify right)))
  (property "Footprint" "" (at 133.35 101.6 0) (effects (font (size 1.27 1.27)) (hide yes)))
  (property "Datasheet" "" (at 133.35 101.6 0) (effects (font (size 1.27 1.27)) (hide yes)))
  (property "Description" "Power symbol creates a global label with name \"GND\" , ground" (at 133.35 101.6 0) (effects (font (size 1.27 1.27)) (hide yes)))
  (pin "1"))
 (symbol
  (lib_id "Device:C")
  (at 137.16 59.69 0)
  (unit 1)
  (exclude_from_sim no)
  (in_bom yes)
  (on_board yes)
  (dnp no)
  (property "Reference" "C14" (at 139.446 58.42 0) (effects (font (size 1.27 1.27)) (justify left)))
  (property "Value" "100nF" (at 139.446 60.96 0) (effects (font (size 1.27 1.27)) (justify left)))
  (property "Footprint" "Capacitor_SMD:C_0603_1608Metric_Pad1.08x0.95mm_HandSolder" (at 138.1252 63.5 0) (effects (font (size 1.27 1.27)) (hide yes)))
  (property "Datasheet" "~" (at 137.16 59.69 0) (effects (font (size 1.27 1.27)) (hide yes)))
  (property "Description" "Unpolarized capacitor" (at 137.16 59.69 0) (effects (font (size 1.27 1.27)) (hide yes)))
  (pin "2")
  (pin "1"))
 (symbol
  (lib_id "power:GND")
  (at 158.75 140.97 0)
  (unit 1)
  (exclude_from_sim no)
  (in_bom yes)
  (on_board yes)
  (dnp no)
  (fields_autoplaced yes)
  (property "Reference" "#PWR041" (at 158.75 147.32 0) (effects (font (size 1.27 1.27)) (hide yes)))
  (property "Value" "GND" (at 158.75 146.05 0) (effects (font (size 1.27 1.27))))
  (property "Footprint" "" (at 158.75 140.97 0) (effects (font (size 1.27 1.27)) (hide yes)))
  (property "Datasheet" "" (at 158.75 140.97 0) (effects (font (size 1.27 1.27)) (hide yes)))
  (property "Description" "Power symbol creates a global label with name \"GND\" , ground" (at 158.75 140.97 0) (effects (font (size 1.27 1.27)) (hide yes)))
  (pin "1"))
 (symbol
  (lib_id "Device:C")
  (at 160.02 59.69 0)
  (unit 1)
  (exclude_from_sim no)
  (in_bom yes)
  (on_board yes)
  (dnp no)
  (property "Reference" "C16" (at 162.306 58.42 0) (effects (font (size 1.27 1.27)) (justify left)))
  (property "Value" "100nF" (at 162.306 60.96 0) (effects (font (size 1.27 1.27)) (justify left)))
  (property "Footprint" "Capacitor_SMD:C_0603_1608Metric_Pad1.08x0.95mm_HandSolder" (at 160.9852 63.5 0) (effects (font (size 1.27 1.27)) (hide yes)))
  (property "Datasheet" "~" (at 160.02 59.69 0) (effects (font (size 1.27 1.27)) (hide yes)))
  (property "Description" "Unpolarized capacitor" (at 160.02 59.69 0) (effects (font (size 1.27 1.27)) (hide yes)))
  (pin "2")
  (pin "1"))
 (symbol
  (lib_id "Device:R")
  (at 129.54 101.6 90)
  (unit 1)
  (exclude_from_sim no)
  (in_bom yes)
  (on_board yes)
  (dnp no)
  (property "Reference" "R7" (at 129.54 101.6 90) (effects (font (size 1.27 1.27))))
  (property "Value" "5.1kΩ" (at 129.54 99.568 90) (effects (font (size 1.27 1.27))))
  (property "Footprint" "Resistor_SMD:R_0603_1608Metric_Pad0.98x0.95mm_HandSolder" (at 129.54 103.378 90) (effects (font (size 1.27 1.27)) (hide yes)))
  (property "Datasheet" "~" (at 129.54 101.6 0) (effects (font (size 1.27 1.27)) (hide yes)))
  (property "Description" "Resistor" (at 129.54 101.6 0) (effects (font (size 1.27 1.27)) (hide yes)))
  (pin "2")
  (pin "1"))
 (symbol
  (lib_id "Connector_Generic:Conn_01x01")
  (at 135.89 96.52 0)
  (unit 1)
  (exclude_from_sim no)
  (in_bom yes)
  (on_board yes)
  (dnp no)
  (fields_autoplaced yes)
  (property "Reference" "J8" (at 138.43 95.2499 0) (effects (font (size 1.27 1.27)) (justify left)))
  (property "Value" "Conn_01x01" (at 138.43 97.7899 0) (effects (font (size 1.27 1.27)) (justify left)))
  (property "Footprint" "Connector_PinHeader_2.54mm:PinHeader_1x01_P2.54mm_Vertical" (at 135.89 96.52 0) (effects (font (size 1.27 1.27)) (hide yes)))
  (property "Datasheet" "~" (at 135.89 96.52 0) (effects (font (size 1.27 1.27)) (hide yes)))
  (property "Description" "Generic connector, single row, 01x01, script generated (kicad-library-utils/schlib/autogen/connector/)" (at 135.89 96.52 0) (effects (font (size 1.27 1.27)) (hide yes)))
  (pin "1"))
 (symbol
  (lib_id "power:GND")
  (at 133.35 104.14 90)
  (unit 1)
  (exclude_from_sim no)
  (in_bom yes)
  (on_board yes)
  (dnp no)
  (fields_autoplaced yes)
  (property "Reference" "#PWR038" (at 139.7 104.14 0) (effects (font (size 1.27 1.27)) (hide yes)))
  (property "Value" "GND" (at 137.16 104.1399 90) (effects (font (size 1.27 1.27)) (justify right)))
  (property "Footprint" "" (at 133.35 104.14 0) (effects (font (size 1.27 1.27)) (hide yes)))
  (property "Datasheet" "" (at 133.35 104.14 0) (effects (font (size 1.27 1.27)) (hide yes)))
  (property "Description" "Power symbol creates a global label with name \"GND\" , ground" (at 133.35 104.14 0) (effects (font (size 1.27 1.27)) (hide yes)))
  (pin "1"))
 (symbol
  (lib_id "power:GND")
  (at 168.91 109.22 90)
  (unit 1)
  (exclude_from_sim no)
  (in_bom yes)
  (on_board yes)
  (dnp no)
  (fields_autoplaced yes)
  (property "Reference" "#PWR042" (at 175.26 109.22 0) (effects (font (size 1.27 1.27)) (hide yes)))
  (property "Value" "GND" (at 172.72 109.2199 90) (effects (font (size 1.27 1.27)) (justify right)))
  (property "Footprint" "" (at 168.91 109.22 0) (effects (font (size 1.27 1.27)) (hide yes)))
  (property "Datasheet" "" (at 168.91 109.22 0) (effects (font (size 1.27 1.27)) (hide yes)))
  (property "Description" "Power symbol creates a global label with name \"GND\" , ground" (at 168.91 109.22 0) (effects (font (size 1.27 1.27)) (hide yes)))
  (pin "1")))
